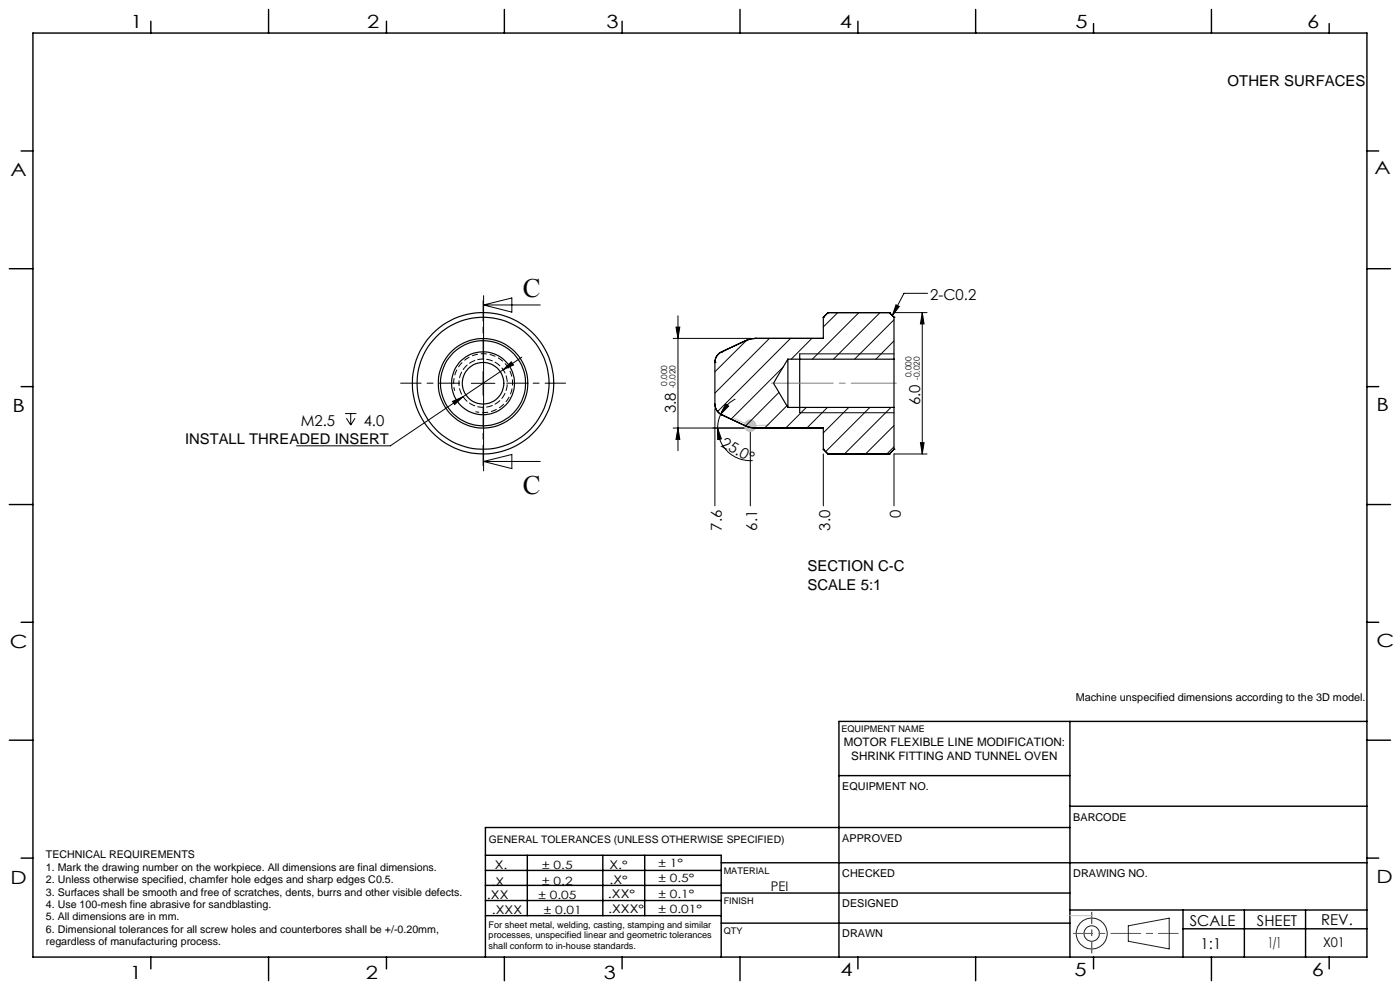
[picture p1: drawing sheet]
<svg xmlns="http://www.w3.org/2000/svg" width="297mm" height="210mm" viewBox="0 0 297 210" stroke-linecap="round" stroke-linejoin="round" font-family="sans-serif">
<g fill="none" stroke="#191924" stroke-width=".21">
<path d="M239.4 196.4l8.6-1.6v6.5l-8.6-1.6z"/>
<circle cx="231.6" cy="198" r="1.63"/>
<circle cx="231.6" cy="198" r="3.3"/>
</g>
<g fill="none" stroke="#000" stroke-width=".3">
<path d="M7 7h283v196h-283zM32 4.5v2.5M57 2v5M82 4.5v2.5M107 2v5M132 4.5v2.5M157 2v5M182 4.5v2.5M207 2v5M232 5v2M257 2v5M282 5v2"/>
<path d="M4.5 32h2.5M290 32h2.5M2 57h5M290 57h5M4.5 82h2.5M290 82h2.5M2 107h5M290 107h5M4.5 132h2.5M290 132h2.5M2 157h5M227 153v50"/>
<path d="M290 153h-112v50M290 157h5M178 164.5h49M227 175.5h-124v27.5M227 171h63M4.5 182h2.5M103 191h50M103 187.8h50M103 184.6h50M103 181.4h50v21.6M103 194.2h50M111.9 181.4v12.8"/>
<path d="M127.9 181.4v12.8M136.8 181.4v12.8M153 189.4h74M153 183h137M153 195.8h74M227 193h63M251 193v10M251 197h39M264 193v10M277 193v10M290 182h2.5M32 203v2.5"/>
<path d="M57 203v5M82 203v2.5M107 203v5M132 203v2.5M157 203v5M182 203v2.5M207 203v5M232 203v2.5M257 203v5M282 203v2.5"/>
</g>
<path d="M231.6 202.2v-8.7" fill="none" stroke="#f00" stroke-width=".21" stroke-dasharray="6.3 1.3 1.3 1.3" stroke-dashoffset="3.9"/>
<path d="M227.7 198h22.3" fill="none" stroke="#f00" stroke-width=".21" stroke-dasharray="6.3 1.3 1.3 1.3" stroke-dashoffset="2.2"/>
<path d="M155.7 88.8l3.5 1.5 4-.1M227 194.2h4.6" fill="none" stroke="#c0c0c0" stroke-width=".21"/>
<g fill="none" stroke="#000" stroke-width=".21">
<path d="M102.5 78.8v5M102.6 62.7v37.2M102.6 64.7h12M102.6 64.7l6-1.5v3zM106.7 78.4l1.8-1.6 .4 .6zM106.7 78.4l-23.9 16.2h-19.9M110.7 75.8l-4 2.6M142.8 71.8h16.5M143.4 69.4h.8l-.4 2.4zM143.8 67v28.6M169.7 75.1h20M189.7 66.3h7"/>
<path d="M190.1 64.7l.7 .3-1.5 1.9zM195.7 66.3l.3 2.4h-.7zM195.7 66.3v30M196.8 62.2h-5l-2.5 4.7M73.2 87.7h2.4M73.5 88.7l.9 1.5M74.4 87.7v2.5M75.3 88.7l-.9 1.5M96 85.2l2.2-1-1.8 1.6zM100 81.3h5M102.6 97.9l6-1.5v3zM102.6 97.9h12"/>
<path d="M142.8 90.8h16.5M143.8 90.8l.4 2.4h-.8zM151.7 86.7v20.6M152.2 90.8l.8 2.3-.7 .1zM152.2 90.8a6.9 6.9 0 0 0 7.5 6.9M152.9 87.9l-.5 1.4-.2 1.5M153.9 85.7l.7 .4-1.7 1.8zM156 84.7a6.6 6.6 0 0 0-3.1 3.2M159.2 91.3v16M169.7 87.6h20M174.7 96.3v11M195.3 93.9h.7l-.3 2.4z"/>
<path d="M196.7 96.3h-7v11"/>
</g>
<path d="M169.7 76.2v11.4M169.7 76.2h.1M169.7 75.1v1.1" fill="none" stroke="#000" stroke-width=".25"/>
<path d="M100.9 87.3a6.2 6.2 0 0 0 7.8-5.5 6.2 6.2 0 0 0-6.8-6.7 6.2 6.2 0 0 0-5.4 7.8" fill="none" stroke="#000" stroke-width=".21" stroke-dasharray="1.3 .6" stroke-dashoffset=".5" stroke-linecap="butt"/>
<path d="M102.5 76.3v-12.5M97.5 81.3h-12.5M102.5 86.3v12.5M107.5 81.3h12.5" fill="none" stroke="#000" stroke-width=".21" stroke-dasharray="15.2 1.3 1.3 1.3" stroke-dashoffset="10.9"/>
<path d="M167.2 81.3h-3.5" fill="none" stroke="#808080" stroke-width=".21" stroke-dasharray="15.2 1.3 1.3 1.3"/>
<path d="M167.2 81.3h23" fill="none" stroke="#808080" stroke-width=".21" stroke-dasharray="15.2 1.3 1.3 1.3" stroke-dashoffset="5.6"/>
<path d="M190.1 64.7l.7 .3-1.5 1.9z" fill="#000"/>
<path d="M158.2 89.4a1.32 1.32 0 0 1 1.5-.3 1.32 1.32 0 0 1 .8 1.2h-1.3h1.3a1.33 1.33 0 0 1-1.9 1.2 1.33 1.33 0 0 1-.4-2.1z" fill="#c0c0c0"/>
<g fill="#000">
<path d="M106.7 78.4l2.2-1-.4-.6zM96 85.2l.4 .6 1.8-1.6z"/>
<path d="M143.8 90.8l.4 2.4h-.8zM143.4 69.4h.8l-.4 2.4z"/>
<path d="M153.9 85.7l.7 .4-1.7 1.8zM152.2 90.8l.8 2.3-.7 .1z"/>
<path d="M195.3 93.9h.7l-.3 2.4zM195.7 66.3l.3 2.4h-.7z"/>
</g>
<g fill="none" stroke="#000" stroke-width=".25">
<path d="M151.7 76.9h.1M151.7 76.9v8.8M153.1 74.6a2.47 2.47 0 0 0-1.4 2.3M153.1 74.6l-.6 .4-.5 .7-.3 1.2M153.1 74.6h.1M158.2 72.3l-5.1 2.3M158.2 72.3h.1M160.3 71.8l-.8 .1-1.3 .4M160.3 71.8l-1.3 .2-.8 .3M160.3 71.8h.1M167.1 76.2v10.2M167.1 76.2l-3 5 3 5.2"/>
<path d="M167.1 76.2h22.6M174.7 67.3h.1M174.7 67.3v4.5h-14.4M175.6 66.3h.1M175.6 66.3h13.1M175.6 66.3l-.9 1M188.7 66.3h.1M188.7 66.3l1 1M189.7 76.2v10.2M189.7 67.3h.1M189.7 67.3v8.9M151.7 85.7a2.47 2.47 0 0 0 1.4 2.3"/>
<path d="M151.7 85.7l.1 .8a2.65 2.65 0 0 0 1.3 1.5M153.1 88l5.1 2.3M153.1 88h.1M158.2 90.3l1 .4 1.1 .1M158.2 90.3l2.1 .5M158.2 90.3h.1M160.3 90.8h.1M160.3 90.8h14.4v4.5M167.1 86.4h22.6M174.7 95.3h.1M174.7 95.3l.9 1M175.6 96.3h.1"/>
<path d="M175.6 96.3h13.1M188.7 96.3h.1M189.7 95.3h.1M189.7 95.3l-1 1M189.7 86.4v8.9"/>
<circle cx="102.5" cy="81.3" r="6.7"/>
<circle cx="102.5" cy="81.3" r="4.4"/>
<circle cx="102.5" cy="81.3" r="9.5"/>
<circle cx="102.5" cy="81.3" r="15"/>
<circle cx="102.5" cy="81.3" r="9"/>
<circle cx="102.5" cy="81.3" r="14"/>
</g>
<path d="M97.4 81.3a5.1 5.1 0 0 1 7.5-4.5 5.1 5.1 0 0 1 .5 8.7 5.1 5.1 0 0 1-8-3.7v-.5" fill="none" stroke="#000" stroke-width=".21" stroke-dasharray="1.3 .6" stroke-dashoffset=".7"/>
<g fill="none" stroke="#000" stroke-width=".21">
<path d="M158.4 72.2l-6.7 6.7M163.2 71.8l-11.5 11.6M166.1 77.9l-11 11M167.7 71.8l-15.5 15.5M172.2 71.8l-4.3 4.4M177.7 66.3l-3 3M182.2 66.3l-9.9 9.9M186.7 66.3l-9.9 9.9M189.7 67.8l-8.4 8.4M189.7 72.3l-3.9 3.9M165.2 83.2l-7 7.1M166.9 86.1l-4.7 4.7"/>
<path d="M171.1 86.4l-4.4 4.4M175.5 86.4l-4.3 4.4M180.1 86.4l-5.4 5.4M184.5 86.4l-9.3 9.4M189 86.4l-9.9 9.9M189.7 90.3l-6.1 6M189.7 94.8l-1.6 1.5"/>
</g>
<g font-size="5.6">
<text x="110.9" y="63.1">C</text>
<text x="110.9" y="104.8">C</text>
</g>
<g font-size="3.9">
<text x="27.7" y="5.9">1</text>
<text x="77.9" y="5.9">2</text>
<text x="128.6" y="5.9">3</text>
<text x="178.2" y="5.9">4</text>
<text x="228.1" y="5.9">5</text>
<text x="277.3" y="5.9">6</text>
<text x="2.3" y="37.4">A</text>
<text x="291.6" y="36.9">A</text>
<text x="2.6" y="87.4">B</text>
<text x="292" y="87.1">B</text>
<text x="2.1" y="137.5">C</text>
<text x="292" y="137.3">C</text>
<text x="2.2" y="187.4">D</text>
<text x="292" y="187.4">D</text>
<text x="27.5" y="207.7">1</text>
<text x="77.6" y="207.8">2</text>
<text x="128.1" y="207.8">3</text>
<text x="178.3" y="207">4</text>
<text x="228" y="207">5</text>
<text x="278.3" y="207">6</text>
</g>
<g font-size="3.2">
<text x="260.4" y="18.3">OTHER SURFACES</text>
<text x="197.3" y="63.7">2-C0.2</text>
<text x="143.4" y="87.7" transform="rotate(-90 143.4 87.7)">3.8</text>
<text x="195.2" y="85.9" transform="rotate(-90 195.2 85.9)">6.0</text>
<text x="63.8" y="90.3">M2.5</text>
<text x="77.2" y="90.3">4.0</text>
<text x="152.8" y="94.6" transform="rotate(29 152.8 94.6)">25.0°</text>
<text x="153.1" y="112.6" transform="rotate(-90 153.1 112.6)">7.6</text>
<text x="160.6" y="112.6" transform="rotate(-90 160.6 112.6)">6.1</text>
<text x="176.1" y="112.6" transform="rotate(-90 176.1 112.6)">3.0</text>
<text x="191.1" y="109.9" transform="rotate(-90 191.1 109.9)">0</text>
<text x="171.3" y="121.1">SECTION C-C</text>
<text x="171.3" y="125.2">SCALE 5:1</text>
<text x="252.4" y="196.4">SCALE</text>
<text x="266.7" y="196.4">SHEET</text>
<text x="280.3" y="196.3">REV.</text>
<text x="254.7" y="201.3">1:1</text>
<text x="269" y="201.1">1/1</text>
</g>
<text font-size="3.1" x="39.3" y="94.1">INSTALL THREADED INSERT</text>
<g font-size="2.8">
<text x="163.5" y="189">PEI</text>
<text x="280.7" y="200.9">X01</text>
</g>
<g font-size="2.5">
<text x="179" y="158.3">MOTOR FLEXIBLE LINE MODIFICATION:</text>
<text x="180.6" y="161.2">SHRINK FITTING AND TUNNEL OVEN</text>
<text x="104.9" y="184.4">X.</text>
<text x="129.3" y="184.3">X.°</text>
<text x="103.3" y="190.6">.XX</text>
<text x="104.2" y="187.9">.X</text>
<text x="129" y="190.6">.XX°</text>
<text x="129.3" y="187.5">.X°</text>
<text x="104.4" y="193.9">.XXX</text>
<text x="129" y="193.6">.XXX°</text>
</g>
<g font-size="2.4">
<text x="115" y="184.4">± 0.5</text>
<text x="139.7" y="183.8">± 1°</text>
<text x="114.2" y="190.6">± 0.05</text>
<text x="115" y="187.7">± 0.2</text>
<text x="139.7" y="190.5">± 0.1°</text>
<text x="139.7" y="187">± 0.5°</text>
<text x="115.4" y="194">± 0.01</text>
<text x="139.7" y="193.6">± 0.01°</text>
</g>
<g font-size="2.3">
<text x="228.2" y="148.7">Machine unspecified dimensions according to the 3D model.</text>
<text x="178.7" y="167.6">EQUIPMENT NO.</text>
<text x="178.7" y="178.6">APPROVED</text>
<text x="227.7" y="174">BARCODE</text>
<text x="9.7" y="182.1">TECHNICAL REQUIREMENTS</text>
<text x="9.7" y="184.7">1. Mark the drawing number on the workpiece. All dimensions are final dimensions.</text>
<text x="9.7" y="187.3">2. Unless otherwise specified, chamfer hole edges and sharp edges C0.5.</text>
<text x="9.7" y="190">3. Surfaces shall be smooth and free of scratches, dents, burrs and other visible defects.</text>
<text x="178.7" y="186">CHECKED</text>
<text x="227.7" y="186">DRAWING NO.</text>
<text x="9.7" y="192.6">4. Use 100-mesh fine abrasive for sandblasting.</text>
<text x="9.7" y="195.2">5. All dimensions are in mm.</text>
<text x="9.7" y="197.8">6. Dimensional tolerances for all screw holes and counterbores shall be +/-0.20mm,</text>
<text x="178.7" y="192.5">DESIGNED</text>
<text x="9.7" y="200.4">regardless of manufacturing process.</text>
<text x="178.7" y="198.8">DRAWN</text>
</g>
<text font-size="2.2" x="103.7" y="178.8">GENERAL TOLERANCES (UNLESS OTHERWISE SPECIFIED)</text>
<g font-size="1.9">
<text x="178.5" y="155.4">EQUIPMENT NAME</text>
<text x="153.5" y="185.3">MATERIAL</text>
<text x="153.5" y="191.8">FINISH</text>
<text x="103.7" y="196.8">For sheet metal, welding, casting, stamping and similar</text>
<text x="103.7" y="199">processes, unspecified linear and geometric tolerances</text>
<text x="103.7" y="201.3">shall conform to in-house standards.</text>
<text x="153.5" y="198.2">QTY</text>
</g>
<g font-size="1.8">
<text x="141.5" y="81.8" transform="rotate(-90 141.5 81.8)">0.000</text>
<text x="143.3" y="82.4" transform="rotate(-90 143.3 82.4)">-0.020</text>
<text x="193.4" y="80" transform="rotate(-90 193.4 80)">0.000</text>
<text x="195.1" y="80.6" transform="rotate(-90 195.1 80.6)">-0.020</text>
</g>
</svg>
